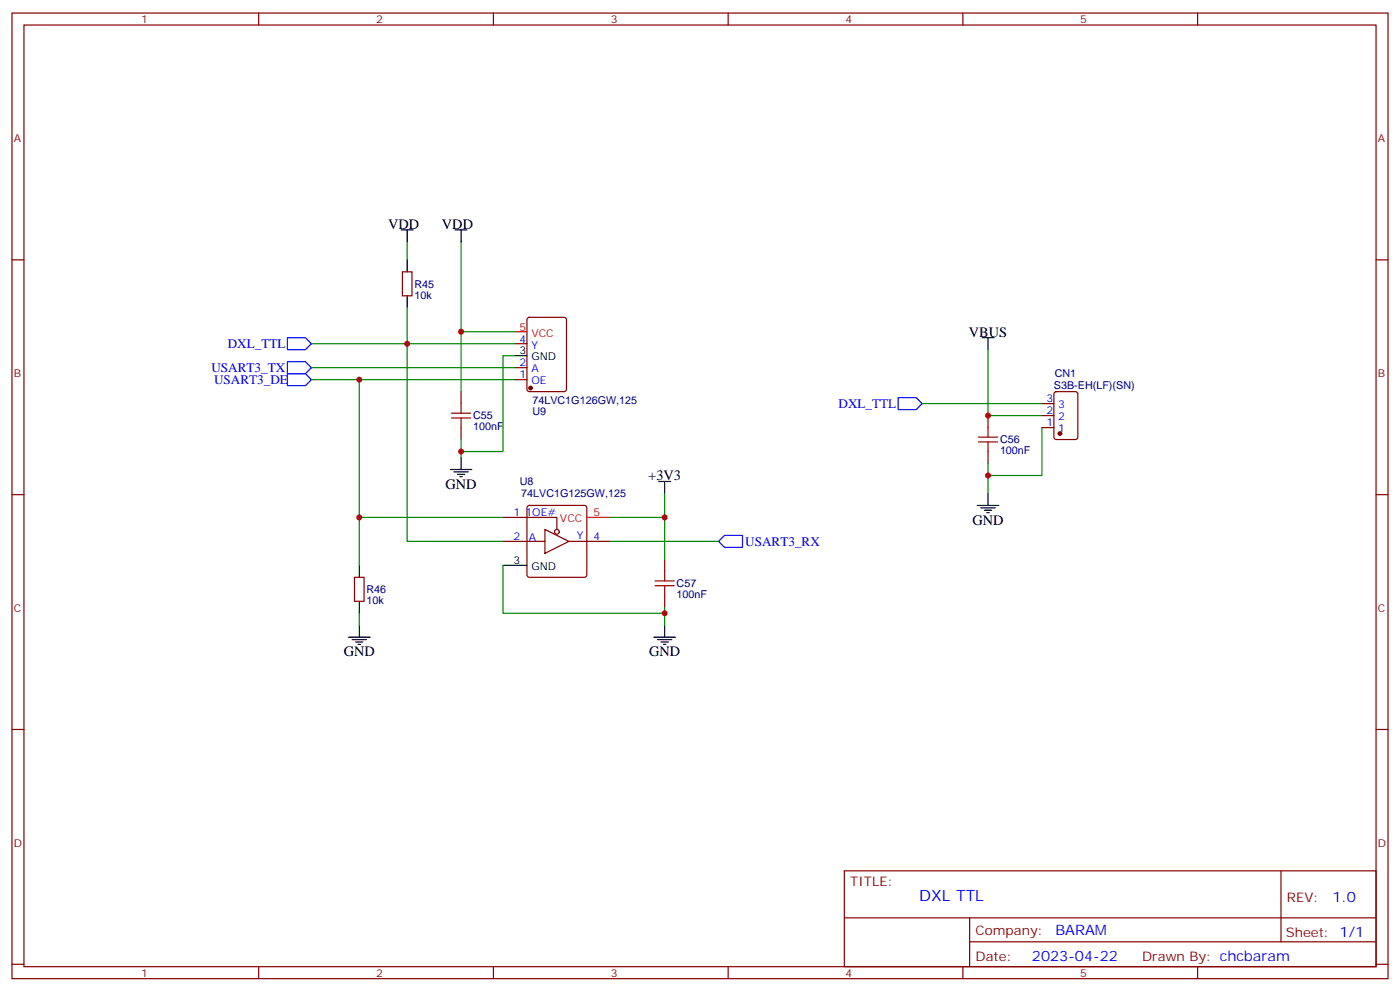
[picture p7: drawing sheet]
<svg xmlns="http://www.w3.org/2000/svg" width="412mm" height="292mm" viewBox="0 0 412 292" stroke-linecap="round" stroke-linejoin="round" font-family="sans-serif">
<g fill="none" stroke="#870000" stroke-width=".35">
<path d="M3.5 3.8h405.4v284.4h-405.4zM7.1 7.4h398.2v277.3h-398.2zM76.2 3.8v3.6M145.3 3.8v3.6M214.5 3.8v3.6M283.6 3.8v3.6M352.8 3.8v3.6M3.5 76.5h3.6M405.3 76.5h3.6M118.5 80h2.9v7.1h-2.9zM155.5 93.7l.4-.2h10.3l.6 .4 .1 20.7-.5 .7h-10.5l-.6-.4-.1-20.7zM135.8 115.3v3.6"/>
<path d="M151.7 111.8h3.5M151.7 108.3h3.5M151.7 101.2h3.5M306.9 118.9h3.5M310.7 115.5l.4-.2h5.7l.6 .5 .1 12.9-.5 .7h-5.9l-.6-.4-.1-13zM135.8 125.9v3.5M291 122.4v3.5M291 133v3.5M306.9 125.9h3.5M306.9 122.4h3.5M3.5 145.7h3.6M148.2 152.4h15.8v3.5"/>
<path d="M148.2 159.4h12.3M155.5 149l.4-.2h16.3l.5 .2 .2 .5v19.8l-.3 .5-.4 .2h-16.3l-.5-.2-.2-.5v-19.8zM160.5 155.9l7.1 3.5-7.1 3.5zM167.6 159.4h12.3M405.3 145.7h3.6M104.4 170h2.8v7.1h-2.8zM195.8 164.7v3.5M195.8 175.3v3.5M3.5 214.8h3.6M405.3 214.8h3.6M248.7 256.4h156.6v28.3h-156.6zM377.3 256.5v20.8"/>
<path d="M248.7 270.3h156.5M285.6 277.3h119.6M285.6 270.3v14.1M3.5 284h3.6M76.2 284.7v3.5M145.3 284.7v3.5M214.5 284.7v3.5M283.6 284.7v3.5M352.8 284.7v3.5M405.3 284h3.6"/>
<circle cx="164" cy="156.6" r=".71"/>
</g>
<g fill="#870000" stroke="#870000" stroke-width=".35">
<circle cx="312.2" cy="127.7" r=".53"/>
<circle cx="156.3" cy="114.3" r=".53"/>
</g>
<g fill="none" stroke="#000" stroke-width=".35">
<path d="M118.2 67.7h3.5M119.9 67.7v3.5M119.9 76.5v3.5M134.1 67.7h3.5M135.8 67.7v3.5M119.9 87.1v3.5M289.3 99.4h3.5M291 99.4v3.6M151.7 104.7h3.5M132.6 138.3h6.4M133.7 139h4.2M134.8 139.7h2.1"/>
<path d="M135.8 134.7v3.6M135.5 140.4h.7M194 141.8h3.6M195.8 141.8v3.5M287.9 148.8h6.3M288.9 149.5h4.3M290 150.2h2.1M290.7 151h.7M291 145.3v3.5M105.8 166.5v3.5M105.8 177.1v3.5M148.2 166.5h7"/>
<path d="M102.7 187.6h6.3M103.7 188.3h4.2M104.8 189.1h2.1M105.5 189.8h.7M105.8 184.1v3.5M192.6 187.6h6.4M193.7 188.3h4.2M194.7 189.1h2.1M195.4 189.8h.7M195.8 184.1v3.5"/>
</g>
<path d="M84.7 99.4h5.3l1.7 1.8-1.7 1.8h-5.3zM84.7 110h5.3l1.7 1.8-1.7 1.8h-5.3zM84.7 106.5h5.3l1.7 1.8-1.7 1.7h-5.3zM264.6 117.1h5.3l1.7 1.8-1.7 1.7h-5.3zM211.7 159.4l1.7-1.7h5.3v3.5h-5.3z" fill="none" stroke="#00f" stroke-width=".35"/>
<g fill="none" stroke="#008700" stroke-width=".35">
<path d="M119.9 71.2v5.3M135.8 71.2v26.5h15.9M119.9 90.6v68.8h28.3M135.8 97.7v17.6M91.7 111.8h60M91.7 108.3h60M91.7 101.2h60M105.8 111.8v40.6M151.7 104.7h-3.5v28.3h-12.4M271.6 118.9h35.3M291 103v19.4h15.9M135.8 129.4v5.3"/>
<path d="M306.9 125.9v14.1h-15.9v-3.5M148.2 152.4h-42.4v14.1M179.9 152.4h15.9M179.9 159.4h31.8M195.8 145.3v19.4M291 140v5.3M148.2 166.5v14.1h47.6M195.8 178.8v5.3M105.8 180.6v3.5"/>
</g>
<path d="M135.8 118.9v2.8M133 123.1h5.6M133 121.7h5.6M135.8 123.1v2.8M288.2 130.1h5.7M288.2 128.7h5.7M291 125.9v2.8M291 130.1v2.9M193 172.5h5.6M193 171.1h5.6M195.8 168.2v2.9M195.8 172.5v2.8" fill="none" stroke="#a10000" stroke-width=".35"/>
<path d="M151.7 97.7h3.5M172.9 152.4h7" fill="none" stroke="#f00" stroke-width=".35"/>
<g fill="#c00">
<circle cx="291" cy="122.4" r=".88"/>
<circle cx="291" cy="140" r=".88"/>
<circle cx="119.9" cy="101.2" r=".88"/>
<circle cx="135.8" cy="97.7" r=".88"/>
<circle cx="135.8" cy="133" r=".88"/>
<circle cx="195.8" cy="152.4" r=".88"/>
<circle cx="195.8" cy="180.6" r=".88"/>
<circle cx="105.8" cy="111.8" r=".88"/>
<circle cx="105.8" cy="152.4" r=".88"/>
</g>
<text font-size="4.6" fill="#00f" x="270.8" y="265.5">DXL TTL</text>
<g font-size="4.2">
<text x="114.3" y="67.4">VDD</text>
<text x="130.2" y="67.4">VDD</text>
<text x="285.4" y="99.1">VBUS</text>
<text x="131.2" y="143.9">GND</text>
<text x="191" y="141.5">+3V3</text>
<text x="286.5" y="154.5">GND</text>
<text x="101.2" y="193.3">GND</text>
<text x="191.2" y="193.3">GND</text>
</g>
<g font-size="4.2" fill="#00f">
<text x="392.5" y="265.7">1.0</text>
<text x="310.9" y="275.3">BARAM</text>
<text x="304" y="283.1">2023-04-22</text>
</g>
<g font-size="3.9" fill="#00f">
<text x="67.1" y="102.4">DXL_TTL</text>
<text x="62.3" y="109.5">USART3_TX</text>
<text x="63.1" y="113">USART3_DE</text>
<text x="247" y="120.1">DXL_TTL</text>
<text x="219.5" y="160.8">USART3_RX</text>
</g>
<g font-size="3.9" fill="#800">
<text x="250.5" y="261">TITLE:</text>
<text x="379.1" y="265.7">REV:</text>
<text x="287.4" y="275.2">Company:</text>
<text x="378.7" y="275.8">Sheet: 1/1</text>
<text x="287.4" y="282.9">Date:</text>
<text x="336.4" y="283">Drawn By: chcbaram</text>
</g>
<g font-size="3.2" fill="#800">
<text x="41.6" y="6.8">1</text>
<text x="110.8" y="6.8">2</text>
<text x="179.9" y="6.8">3</text>
<text x="249.1" y="6.8">4</text>
<text x="318.2" y="6.8">5</text>
<text x="4.1" y="41.9">A</text>
<text x="405.9" y="41.9">A</text>
<text x="4.1" y="111.1">B</text>
<text x="405.9" y="111.1">B</text>
<text x="4.1" y="180.2">C</text>
<text x="405.9" y="180.2">C</text>
<text x="4.1" y="249.4">D</text>
<text x="405.9" y="249.4">D</text>
<text x="41.6" y="287.7">1</text>
<text x="110.8" y="287.7">2</text>
<text x="179.9" y="287.7">3</text>
<text x="249.1" y="287.7">4</text>
<text x="318.2" y="287.7">5</text>
</g>
<g font-size="3.2" fill="#000080">
<text x="122.1" y="87.9">10k</text>
<text x="122.1" y="84.7">R45</text>
<text x="310.7" y="111.2">CN1</text>
<text x="156.8" y="119">74LVC1G126GW,125</text>
<text x="310.4" y="114.7">S3B-EH(LF)(SN)</text>
<text x="139.3" y="123.5">C55</text>
<text x="156.8" y="122.2">U9</text>
<text x="139.3" y="126.7">100nF</text>
<text x="294.6" y="130.6">C56</text>
<text x="294.6" y="133.8">100nF</text>
<text x="153.1" y="142.9">U8</text>
<text x="153.5" y="146.4">74LVC1G125GW,125</text>
<text x="199.3" y="172.9">C57</text>
<text x="107.9" y="177.8">10k</text>
<text x="107.9" y="174.7">R46</text>
<text x="199.3" y="176.1">100nF</text>
</g>
<g font-size="3.2" fill="#00f">
<text x="153" y="100.9">4</text>
<text x="153" y="107.9">2</text>
<text x="156.5" y="102.6">Y</text>
<text x="153" y="111.4">1</text>
<text x="156.5" y="113.2">OE</text>
<text x="156.5" y="109.7">A</text>
<text x="308.3" y="118.5">3</text>
<text x="308.3" y="125.6">1</text>
<text x="308.3" y="122">2</text>
<text x="311.7" y="123.8">2</text>
<text x="311.7" y="120.3">3</text>
<text x="311.7" y="127.3">1</text>
<text x="151.3" y="152">1</text>
<text x="154.8" y="152">1OE#</text>
<text x="151.3" y="159.1">2</text>
<text x="155.8" y="159.4">A</text>
<text x="170" y="158.7">Y</text>
<text x="174.8" y="159.1">4</text>
</g>
<g font-size="3.2" fill="#f00">
<text x="153" y="97.3">5</text>
<text x="156.5" y="99.1">VCC</text>
<text x="165" y="153.8">VCC</text>
<text x="174.8" y="152">5</text>
</g>
<g font-size="3.2">
<text x="153" y="104.4">3</text>
<text x="156.5" y="106.2">GND</text>
<text x="151.3" y="166.1">3</text>
<text x="156.5" y="167.9">GND</text>
</g>
</svg>
